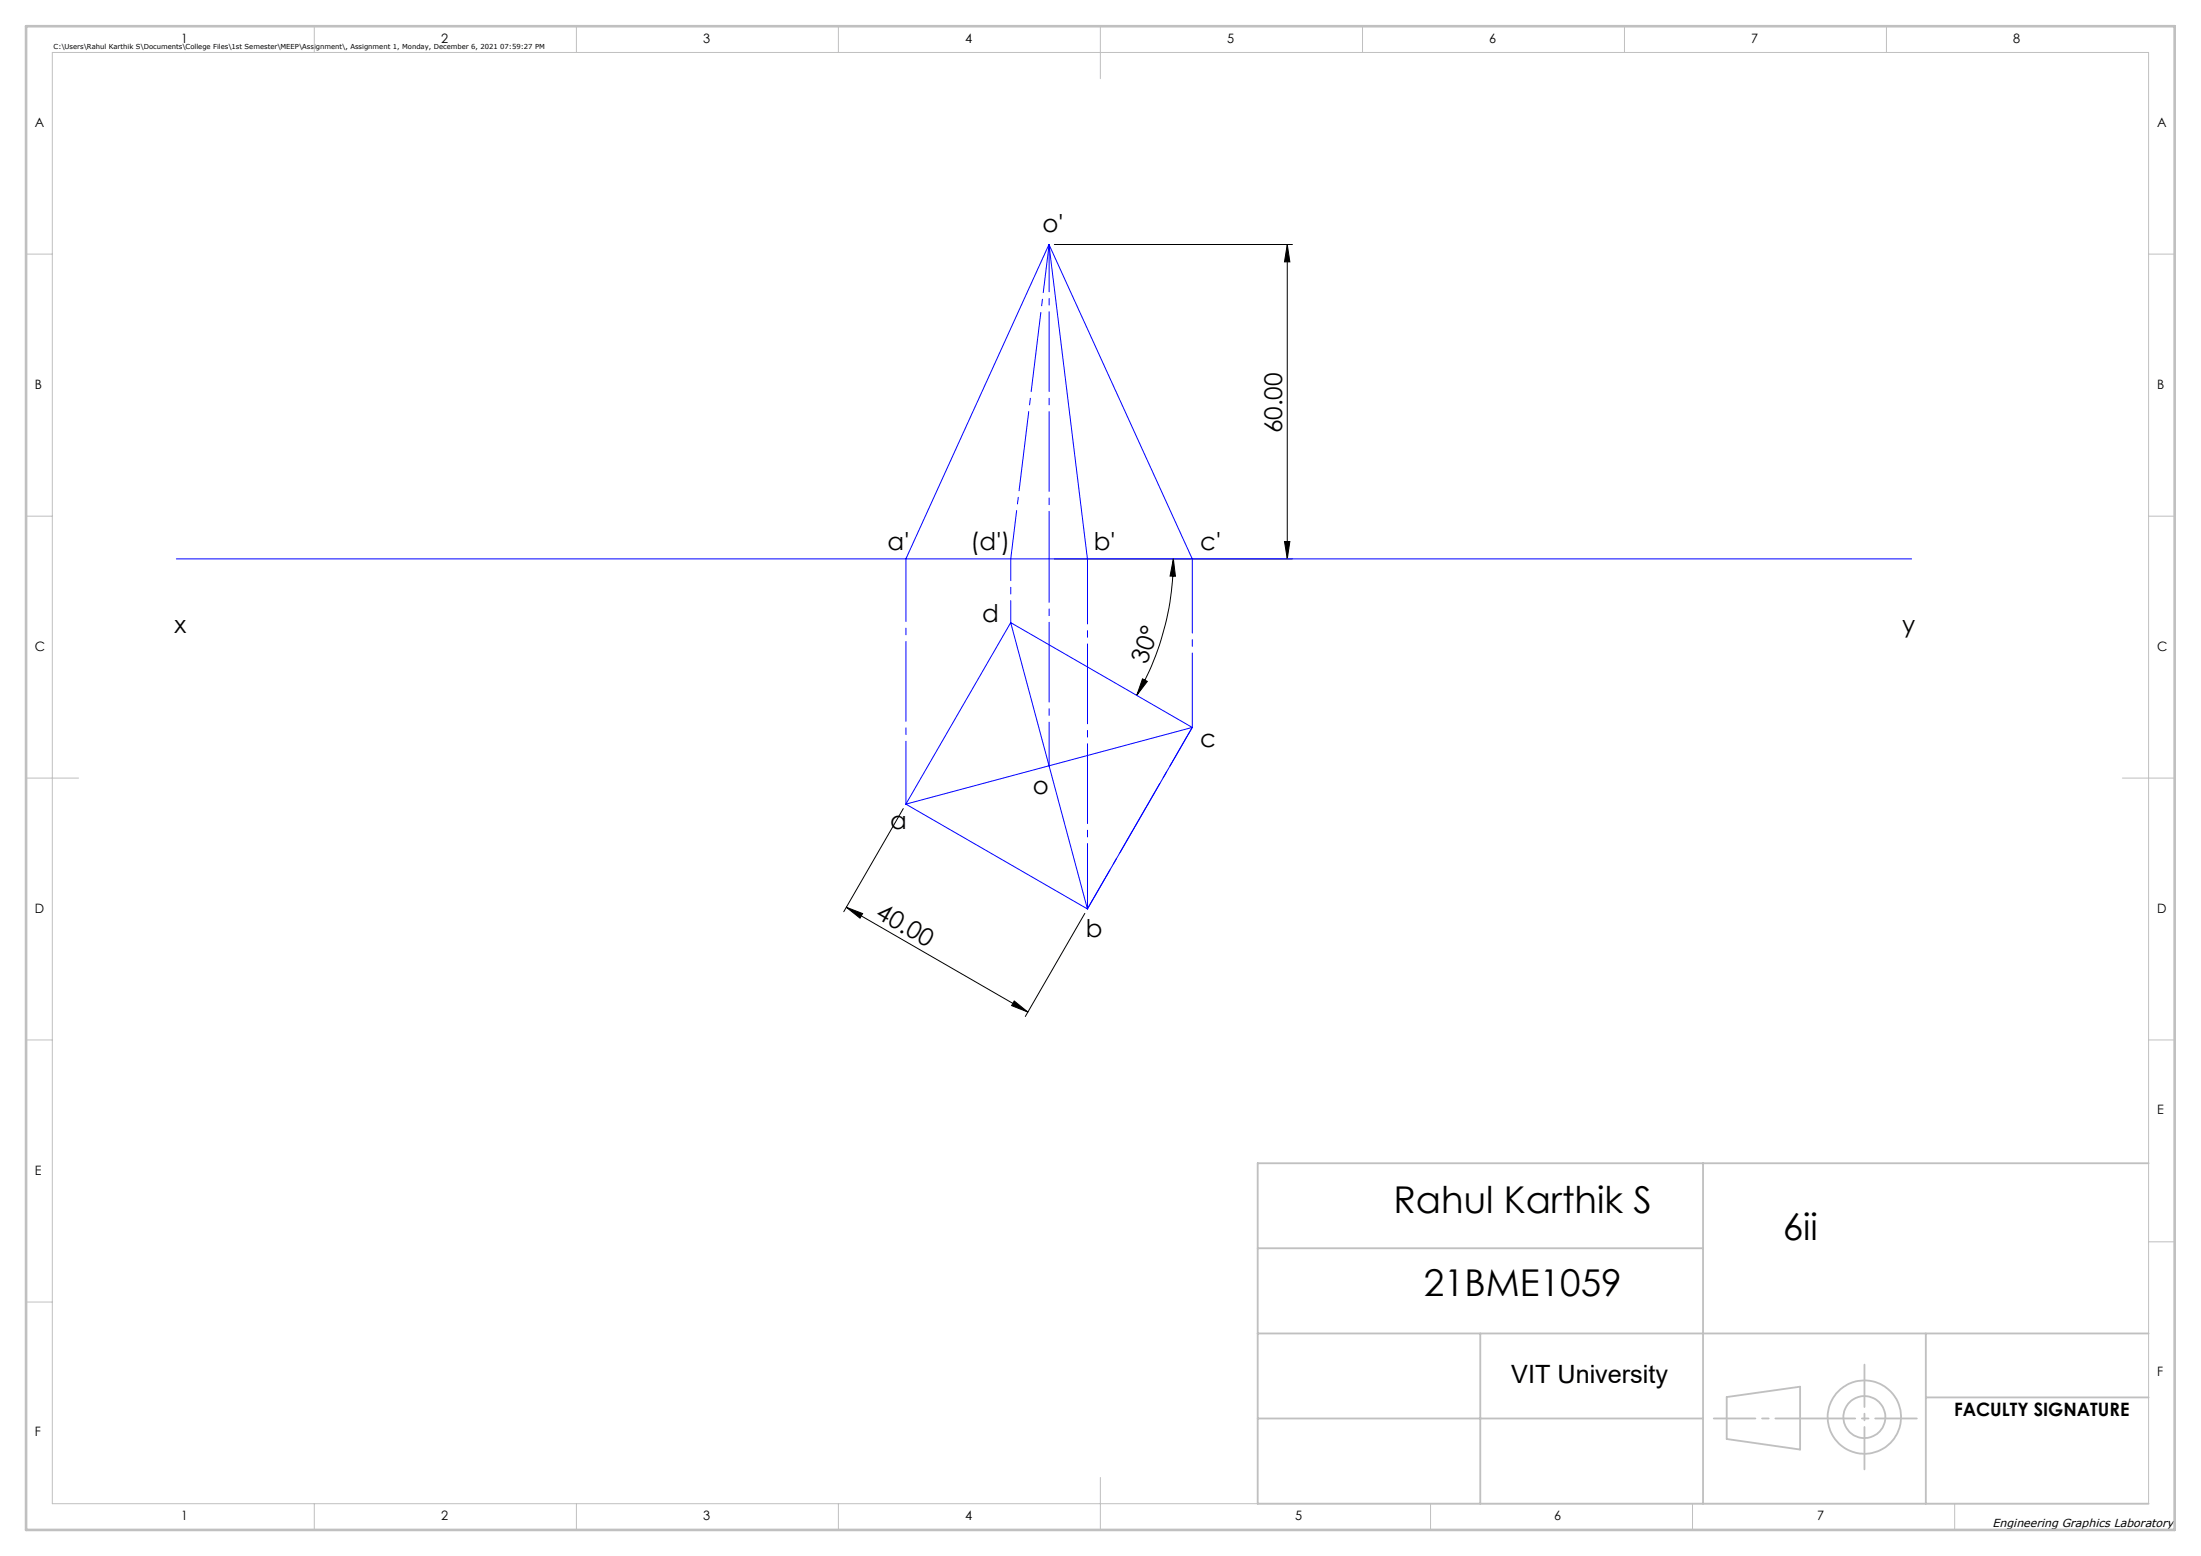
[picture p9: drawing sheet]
<svg xmlns="http://www.w3.org/2000/svg" width="420mm" height="297mm" viewBox="0 0 420 297" stroke-linecap="round" stroke-linejoin="round" font-family="sans-serif">
<g fill="none" stroke="#000" stroke-width=".19">
<path d="M201.2 46.7h45.4M245.6 46.7l.5 3.3h-1zM245.6 46.7v60M201.2 106.7h45.4M223.9 106.7l.4 3.3h-1zM223.9 106.7a52.6 52.6 0 0 1-7 26M245.1 103.4h1l-.5 3.3zM218 129.6l.9 .5-2 2.6zM172.4 154.3l-11.4 19.7M161.5 173.2l3.1 1.2-.5 .9zM161.5 173.2l34.6 20M207 174.3l-11.3 19.7"/>
<path d="M193.5 191.1l2.6 2.1-3.1-1.3z"/>
</g>
<g fill="none" stroke="#c0c0c0" stroke-width=".35">
<path d="M240 238.3h85M325 222v65M410 222h-170v65h170M240 254.5h170M282.5 254.5v32.5M367.5 254.5v32.5M240 270.8h85M329.5 266.7l14-2v12l-14-2zM367.5 266.7h42.5"/>
<circle cx="355.8" cy="270.5" r="7"/>
<circle cx="355.8" cy="270.5" r="4"/>
</g>
<g fill="none" stroke="#c0c0c0" stroke-width=".19">
<path d="M10 10h400v277h-400zM60 5v5M110 5v5M160 5v5M210 5v10M260 5v5M310 5v5M360 5v5M5 48.5h5M410 48.5h5M5 98.5h5M410 98.5h5"/>
<path d="M5 148.5h10M405 148.5h10M5 198.5h5M410 198.5h5M410 237h5M5 248.5h5M60 287v5M110 287v5M160 287v5M210 282v10M273 287v5M323 287v5"/>
<path d="M373 287v5"/>
</g>
<path d="M327 270.8h38.8" fill="none" stroke="#c0c0c0" stroke-width=".35" stroke-dasharray="15.2 1.3 1.3 1.3" stroke-dashoffset="7.3"/>
<path d="M355.8 260.5v20" fill="none" stroke="#c0c0c0" stroke-width=".35" stroke-dasharray="15.2 1.3 1.3 1.3" stroke-dashoffset="7.1"/>
<path d="M5 5h410v287h-410z" fill="none" stroke="#c0c0c0" stroke-width=".5"/>
<path d="M192.9 106.7v12.1" fill="none" stroke="#00f" stroke-width=".19" stroke-dasharray="15.2 1.3 1.3 1.3" stroke-dashoffset="11.1"/>
<path d="M227.5 138.8v-32.1" fill="none" stroke="#00f" stroke-width=".19" stroke-dasharray="15.2 1.3 1.3 1.3" stroke-dashoffset="1.1"/>
<path d="M172.9 153.5v-46.8" fill="none" stroke="#00f" stroke-width=".19" stroke-dasharray="15.2 1.3 1.3 1.3" stroke-dashoffset="3.3"/>
<path d="M207.5 173.5l20-34.7" fill="none" stroke="#00f" stroke-width=".19" stroke-dasharray="15.2 1.3 1.3 1.3" stroke-dashoffset="6.7"/>
<path d="M207.5 173.5v-66.8" fill="none" stroke="#00f" stroke-width=".19" stroke-dasharray="15.2 1.3 1.3 1.3" stroke-dashoffset="2.8"/>
<path d="M200.2 146.1v-39.4" fill="none" stroke="#00f" stroke-width=".19" stroke-dasharray="15.2 1.3 1.3 1.3" stroke-dashoffset="6.9"/>
<path d="M200.2 106.7v-60" fill="none" stroke="#00f" stroke-width=".19" stroke-dasharray="15.2 1.3 1.3 1.3" stroke-dashoffset="6.2"/>
<path d="M192.9 106.7l7.3-60" fill="none" stroke="#00f" stroke-width=".19" stroke-dasharray="15.2 1.3 1.3 1.3" stroke-dashoffset="6"/>
<path d="M200.2 46.7l-27.3 60M200.2 46.7l27.3 60M200.2 46.7l7.3 60M33.7 106.7h331.1M192.9 118.8l14.6 54.7M192.9 118.8l34.6 20M192.9 118.8l-20 34.7M227.5 138.8l-20 34.7M227.5 138.8l-54.6 14.7M172.9 153.5l34.6 20" fill="none" stroke="#00f" stroke-width=".19"/>
<g fill="#000">
<path d="M245.6 46.7l.5 3.3h-1zM245.1 103.4h1l-.5 3.3z"/>
<path d="M218 129.6l.9 .5-2 2.6zM223.9 106.7l.4 3.3h-1z"/>
<path d="M161.5 173.2l3.1 1.2-.5 .9zM193.5 191.1l2.6 2.1-3.1-1.3z"/>
</g>
<g font-size="7.1">
<text x="265.9" y="231.5">Rahul Karthik S</text>
<text x="340.2" y="236.7">6ii</text>
<text x="271.7" y="247.4">21BME1059</text>
</g>
<text font-size="4.8" x="288.4" y="264">VIT University</text>
<g font-size="4.7">
<text x="198.9" y="44.3">o'</text>
<text x="244.6" y="82.7" transform="rotate(-90 244.6 82.7)">60.00</text>
<text x="169.4" y="104.9">a'</text>
<text x="185.2" y="104.9">(d')</text>
<text x="208.7" y="104.9">b'</text>
<text x="229" y="104.9">c'</text>
<text x="187.4" y="118.7">d</text>
<text x="33.3" y="120.9">x</text>
<text x="363" y="120.9">y</text>
<text x="218.9" y="126.9" transform="rotate(-71 218.9 126.9)">30°</text>
<text x="229" y="142.6">c</text>
<text x="197.1" y="151.6">o</text>
<text x="169.8" y="158.3">a</text>
<text x="166.9" y="175.1" transform="rotate(30 166.9 175.1)">40.00</text>
<text x="207.2" y="178.9">b</text>
</g>
<text font-size="3.5" x="372.9" y="270.3">FACULTY SIGNATURE</text>
<g font-size="2.5">
<text x="34.6" y="8.2">1</text>
<text x="84.2" y="8.2">2</text>
<text x="134.2" y="8.2">3</text>
<text x="184.2" y="8.2">4</text>
<text x="234.2" y="8.2">5</text>
<text x="284.2" y="8.2">6</text>
<text x="334.2" y="8.2">7</text>
<text x="384.2" y="8.2">8</text>
<text x="6.7" y="24.2">A</text>
<text x="411.7" y="24.2">A</text>
<text x="6.7" y="74.2">B</text>
<text x="411.7" y="74.2">B</text>
<text x="6.7" y="124.2">C</text>
<text x="411.7" y="124.2">C</text>
<text x="6.7" y="174.2">D</text>
<text x="411.7" y="174.2">D</text>
<text x="411.7" y="212.7">E</text>
<text x="6.7" y="224.2">E</text>
<text x="411.7" y="262.7">F</text>
<text x="6.7" y="274.2">F</text>
<text x="34.6" y="290.2">1</text>
<text x="84.2" y="290.2">2</text>
<text x="134.2" y="290.2">3</text>
<text x="184.2" y="290.2">4</text>
<text x="247.2" y="290.2">5</text>
<text x="296.5" y="290.2">6</text>
<text x="346.8" y="290.2">7</text>
</g>
<text font-size="2.2" x="380.2" y="291.4">Engineering Graphics Laboratory</text>
<text font-size="1.3" x="10.2" y="9.3">C:\Users\Rahul Karthik S\Documents\College Files\1st Semester\MEEP\Assignment\, Assignment 1, Monday, December 6, 2021 07:59:27 PM</text>
</svg>
